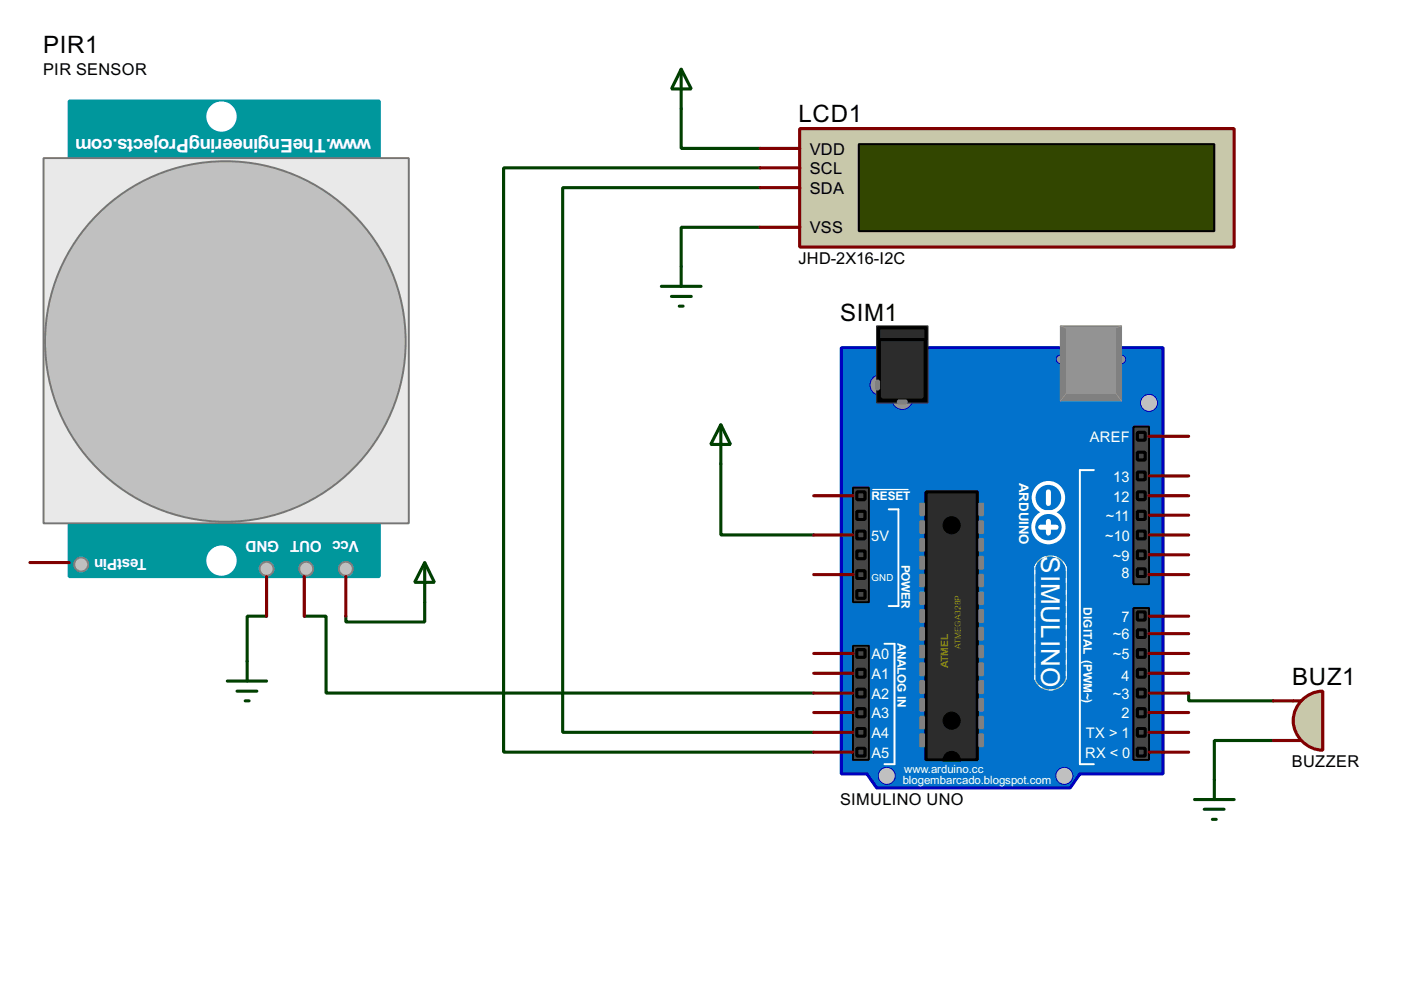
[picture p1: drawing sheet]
<svg xmlns="http://www.w3.org/2000/svg" width="180mm" height="129mm" viewBox="0 0 180 129" stroke-linecap="round" stroke-linejoin="round" font-family="sans-serif">
<path d="M87.7 14v5.1h10.1M97.8 21.6h-33v75.2h39.9M97.8 24.2h-25.4v70.1h32.3M97.8 29.3h-10.1v5M92.8 59.7v9.2h11.9M34.3 79.3h-2.5v5.8M39.2 79.3h2.8v9.9h62.7M54.7 77.5v2.6h-10.2v-.8M153 89.2v1h10.9M163.9 95.3h-7.6v5.1" fill="none" stroke="#004000" stroke-width=".4"/>
<path d="M108.3 44.8h41.4v54.8h-10.7l-1.3 1.8h-24.9l-1.2-1.8h-3.3z" fill-rule="evenodd" fill="#0272cc" stroke="#0000c0" stroke-width=".4"/>
<path d="M115.6 65.6v12.4M140.8 60.5h-1.8v37.9h1.8M113.8 82.9h1.3v15.5" fill="none" stroke="#fff" stroke-width=".25"/>
<circle cx="135.1" cy="73.7" r="2.15" fill="#c8c8aa"/>
<circle cx="135.1" cy="73.7" r="2.15" fill="#0272cc"/>
<circle cx="135.1" cy="73.7" r="2.15" fill="none" stroke="#c8c8aa" stroke-width=".13"/>
<circle cx="135.1" cy="73.7" r="2.15" fill="none" stroke="#fff" stroke-width=".13" stroke-dasharray="2 1 .5 1 .5 1"/>
<circle cx="135.1" cy="86.7" r="2.15" fill="#c8c8aa"/>
<circle cx="135.1" cy="86.7" r="2.15" fill="#0272cc"/>
<circle cx="135.1" cy="86.7" r="2.15" fill="none" stroke="#c8c8aa" stroke-width=".13"/>
<g fill="none" stroke="#fff" stroke-width=".13" stroke-dasharray=".5 1">
<path d="M137.2 73v14.4M133.2 87.4v-14.4"/>
<circle cx="135.1" cy="86.7" r="2.15"/>
</g>
<path d="M132.9 73.2h4.6v14h-4.6z" fill="#0272cc" stroke="#0272cc" stroke-width=".4"/>
<path d="M133.2 73v14.4M137.2 73v14.4" fill="none" stroke="#fff" stroke-width=".13"/>
<path d="M133.2 72.2l-.6 1.3M137.2 72.2l.5 1.3M132.6 86.7l.8 2.5M137.7 86.7l-.5 1.7" fill="none" stroke="#0272cc" stroke-width=".4"/>
<g fill="#0272cc" stroke="#fff" stroke-width=".5">
<circle cx="134.9" cy="64.1" r="1.9"/>
<circle cx="134.9" cy="67.9" r="1.95"/>
</g>
<path d="M133.9 67.9h2M134.9 63.3v1.5M134.9 67.1v1.5" fill="none" stroke="#fff" stroke-width=".65"/>
<path d="M114.4 65.6h1.2M114.4 78h1.2M113.8 98.4h1.3" fill="none" stroke="#fff" stroke-width=".25"/>
<path d="M112.3 63h4.6" fill="none" stroke="#fff" stroke-width=".15"/>
<g fill="#c0c0c0" stroke="#0000c0" stroke-width=".13">
<circle cx="136.9" cy="99.9" r="1.1"/>
<circle cx="114.1" cy="99.9" r="1.1"/>
<circle cx="147.8" cy="51.9" r="1.1"/>
</g>
<g fill="#464646" stroke="#000" stroke-width=".25">
<path d="M109.8 62.8h2v14.7h-2z"/>
<path d="M109.8 83.1h2v14.7h-2z"/>
<path d="M145.9 54.9h2v20.3h-2z"/>
<path d="M145.9 78.3h2v19.5h-2z"/>
</g>
<g fill="#464646" stroke="#000" stroke-width=".4">
<path d="M110.3 63.3h1v1h-1z"/>
<path d="M110.3 65.8h1v1.1h-1z"/>
<path d="M110.3 68.4h1v1h-1z"/>
<path d="M110.3 70.9h1v1h-1z"/>
<path d="M110.3 73.5h1v1h-1z"/>
<path d="M110.3 76h1v1h-1z"/>
<path d="M110.3 83.6h1v1h-1z"/>
<path d="M110.3 86.2h1v1h-1z"/>
<path d="M110.3 88.7h1v1h-1z"/>
<path d="M110.3 91.2h1v1.1h-1z"/>
<path d="M110.3 93.8h1v1h-1z"/>
<path d="M110.3 96.3h1v1h-1z"/>
<path d="M146.4 55.7h1v1h-1z"/>
<path d="M146.4 60.8h1v1h-1z"/>
<path d="M146.4 63.3h1v1h-1z"/>
<path d="M146.4 65.8h1v1.1h-1z"/>
<path d="M146.4 68.4h1v1h-1z"/>
<path d="M146.4 70.9h1v1h-1z"/>
<path d="M146.4 73.2h1v1h-1z"/>
<path d="M146.4 58.2h1v1h-1z"/>
<path d="M146.4 78.8h1v1h-1z"/>
<path d="M146.4 81.1h1v1h-1z"/>
<path d="M146.4 83.6h1v1h-1z"/>
<path d="M146.4 86.2h1v1h-1z"/>
<path d="M146.4 88.7h1v1h-1z"/>
<path d="M146.4 91.2h1v1.1h-1z"/>
<path d="M146.4 93.8h1v1h-1z"/>
<path d="M146.4 96.3h1v1h-1z"/>
</g>
<path d="M119.2 63.3h6.6v34.5h-6.6z" fill="#2c2c2c" stroke="#000" stroke-width=".4"/>
<g fill="#000" stroke="#000" stroke-width=".13">
<circle cx="122.4" cy="67.6" r="1.1"/>
<circle cx="122.4" cy="97.8" r="1.1"/>
<circle cx="122.4" cy="92.8" r="1.1"/>
</g>
<path d="M118.9 98.6h7.1" fill="none" stroke="#0272cc" stroke-width="1.2"/>
<g fill="#939393" stroke="#0000c0" stroke-width=".13">
<circle cx="144.3" cy="46.3" r=".55"/>
<circle cx="136.4" cy="46.3" r=".55"/>
</g>
<path d="M136.5 42h7.8v9.6h-7.8z" fill="#808080" stroke="#808080" stroke-width=".15"/>
<path d="M137.2 42.2h6.4v8.4h-6.4z" fill="#939393" stroke="#939393" stroke-width=".15"/>
<path d="M136.5 42l.7 .2M137.2 50.6l-.7 1M143.6 50.6l.7 1M144.3 42l-.7 .2" fill="none" stroke="#939393" stroke-width=".13"/>
<g fill="#939393" stroke="#0000c0" stroke-width=".13">
<circle cx="116.1" cy="51.4" r="1.35"/>
<circle cx="113.3" cy="49.6" r="1.35"/>
</g>
<path d="M112.8 42h6.6v9.9h-6.6z" fill="#000" stroke="#2c2c2c" stroke-width=".15"/>
<g fill="#808080" stroke="#808080" stroke-width=".4">
<path d="M115.6 51.6h1v.3h-1z"/>
<path d="M112.8 49.1h.3v1h-.3z"/>
</g>
<path d="M113.6 42.7h5.1v8.4h-5.1z" fill="#2c2c2c" stroke="#2c2c2c" stroke-width=".4"/>
<path d="M113.1 42.2h6.1v1.5h-6.1z" fill="#2c2c2c" stroke="#000" stroke-width=".4"/>
<g fill="#808080" stroke="#808080" stroke-width=".25">
<path d="M126 64.8h.5v1.5h-.5z"/>
<path d="M126 67.1h.5v1.5h-.5z"/>
<path d="M126 69.4h.5v1.5h-.5z"/>
<path d="M126 71.7h.5v1.5h-.5z"/>
<path d="M126 74h.5v1.5h-.5z"/>
<path d="M126 76.3h.5v1.5h-.5z"/>
<path d="M126 78.5h.5v1.6h-.5z"/>
<path d="M126 80.8h.5v1.6h-.5z"/>
<path d="M126 83.1h.5v1.5h-.5z"/>
<path d="M126 85.4h.5v1.5h-.5z"/>
<path d="M126 87.7h.5v1.5h-.5z"/>
<path d="M126 90h.5v1.5h-.5z"/>
<path d="M126 92.3h.5v1.5h-.5z"/>
<path d="M126 94.5h.5v1.6h-.5z"/>
<path d="M118.4 64.8h.5v1.5h-.5z"/>
<path d="M118.4 67.1h.5v1.5h-.5z"/>
<path d="M118.4 69.4h.5v1.5h-.5z"/>
<path d="M118.4 71.7h.5v1.5h-.5z"/>
<path d="M118.4 74h.5v1.5h-.5z"/>
<path d="M118.4 76.3h.5v1.5h-.5z"/>
<path d="M118.4 78.5h.5v1.6h-.5z"/>
<path d="M118.4 80.8h.5v1.6h-.5z"/>
<path d="M118.4 83.1h.5v1.5h-.5z"/>
<path d="M118.4 85.4h.5v1.5h-.5z"/>
<path d="M118.4 87.7h.5v1.5h-.5z"/>
<path d="M118.4 90h.5v1.5h-.5z"/>
<path d="M118.4 92.3h.5v1.5h-.5z"/>
<path d="M118.4 94.5h.5v1.6h-.5z"/>
</g>
<g fill="none" stroke="#800000" stroke-width=".4">
<path d="M147.9 56.2h5.1M104.7 74h5.1M104.7 68.9h5.1M104.7 63.8h5.1M147.9 74h5.1M147.9 71.4h5.1M147.9 68.9h5.1M147.9 66.3h5.1M147.9 63.8h5.1M147.9 61.3h5.1M147.9 79.3h5.1M104.7 96.8h5.1"/>
<path d="M104.7 94.3h5.1M104.7 91.7h5.1M104.7 89.2h5.1M104.7 86.7h5.1M104.7 84.1h5.1M147.9 96.8h5.1M147.9 94.3h5.1M147.9 91.7h5.1M147.9 89.2h5.1M147.9 86.7h5.1M147.9 84.1h5.1M147.9 81.6h5.1"/>
</g>
<path d="M92.8 54.7l1.2 2.5h-2.5zM92.8 54.7v5" fill="none" stroke="#004000" stroke-width=".4"/>
<path d="M102.9 16.6h55.9v15.2h-55.9z" fill="#c8c8aa" stroke="#800000" stroke-width=".4"/>
<path d="M110.5 18.6h45.8v11.2h-45.8z" fill="#324600" stroke="#000" stroke-width=".25"/>
<path d="M97.8 19.1h5.1M97.8 29.3h5.1M97.8 21.6h5.1M97.8 24.2h5.1" fill="none" stroke="#800000" stroke-width=".4"/>
<path d="M87.7 8.9l1.3 2.6h-2.6zM87.7 8.9v5.1M85.1 36.9h5.1M86.4 38.2h2.6M87.4 39.4h.5M87.7 34.3v2.6" fill="none" stroke="#004000" stroke-width=".4"/>
<path d="M167.6 90.1a3.8 3.8 0 0 1 2.6-1.1v7.6a3.8 3.8 0 0 1-3.5-2.4 3.8 3.8 0 0 1 .9-4.1z" fill-rule="evenodd" fill="#c8c8aa" stroke="#800000" stroke-width=".4"/>
<path d="M163.9 95.3h3.5M163.9 90.2h3.5" fill="none" stroke="#800000" stroke-width=".4"/>
<path d="M153.7 102.9h5.1M155 104.2h2.5M156 105.5h.5M156.3 100.4v2.5" fill="none" stroke="#004000" stroke-width=".4"/>
<path d="M8.9 13h39.9v61.2h-39.9z" fill="#00979c" stroke="#00979c" stroke-width=".4"/>
<path d="M5.6 20.4h47v47h-47z" fill="#e9e9e9" stroke="#757575" stroke-width=".25"/>
<circle cx="29" cy="44" r="23.2" fill="#c0c0c0" stroke="#757575" stroke-width=".25"/>
<g fill="#fff" stroke="#fff" stroke-width=".4">
<circle cx="28.5" cy="15" r="1.75"/>
<circle cx="28.5" cy="72.2" r="1.75"/>
</g>
<g fill="#c0c0c0" stroke="#808080" stroke-width=".25">
<circle cx="44.5" cy="73.2" r=".9"/>
<circle cx="39.4" cy="73.2" r=".9"/>
<circle cx="34.3" cy="73.2" r=".9"/>
<circle cx="10.4" cy="72.7" r=".9"/>
</g>
<path d="M3.9 72.4h5M34.3 74.2v5.1M39.2 74.2v5.1M44.5 74.2v5.1" fill="none" stroke="#800000" stroke-width=".4"/>
<path d="M54.7 72.4l1.2 2.6h-2.5zM54.7 72.4v5.1M29.3 87.7h5M30.5 89h2.6M31.6 90.2h.5M31.8 85.1v2.6" fill="none" stroke="#004000" stroke-width=".4"/>
<g font-size="3.8" fill="#fff">
<text x="134" y="71.6" transform="rotate(90 134 71.6)">S</text>
<text x="134" y="74" transform="rotate(90 134 74)">IMULINO</text>
</g>
<g font-size="3.5">
<text x="5.6" y="6.8">PIR1</text>
<text x="102.8" y="15.7">LCD1</text>
<text x="108.1" y="41.3">SIM1</text>
<text x="166.3" y="88.2">BUZ1</text>
</g>
<text font-size="2.7" fill="#fff" x="47.8" y="18" transform="rotate(-180 47.8 18)">www.TheEngineeringProjects.com</text>
<g font-size="2.4">
<text x="5.5" y="9.7">PIR SENSOR</text>
<text x="104.2" y="22.4">SCL</text>
<text x="104.2" y="19.9">VDD</text>
<text x="104.2" y="25">SDA</text>
<text x="102.7" y="34">JHD-2X16-I2C</text>
<text x="104.2" y="30">VSS</text>
<text x="166.2" y="98.8">BUZZER</text>
<text x="108.1" y="103.6">SIMULINO UNO</text>
</g>
<g font-size="2.2" fill="#fff">
<text x="18.9" y="71.9" transform="rotate(-180 18.9 71.9)">TestPin</text>
<text x="46.2" y="69.7" transform="rotate(-180 46.2 69.7)">Vcc OUT GND</text>
</g>
<g font-size="2.1" fill="#fff">
<text x="140.2" y="56.9">AREF</text>
<text x="143.3" y="62">13</text>
<text x="143.3" y="64.6">12</text>
<text x="112.1" y="69.6">5V</text>
<text x="142.2" y="69.6">~10</text>
<text x="142.3" y="67.1">~11</text>
<text x="143.2" y="72.2">~9</text>
<text x="144.3" y="74.5">8</text>
<text x="143.2" y="82.3">~6</text>
<text x="144.3" y="80.1">7</text>
<text x="112.1" y="84.9">A0</text>
<text x="112.1" y="87.4">A1</text>
<text x="112.1" y="90">A2</text>
<text x="143.2" y="84.9">~5</text>
<text x="143.2" y="90">~3</text>
<text x="144.3" y="87.7">4</text>
<text x="112.1" y="92.5">A3</text>
<text x="112.1" y="95">A4</text>
<text x="139.7" y="95">TX &gt; 1</text>
<text x="144.3" y="92.5">2</text>
<text x="112.1" y="97.5">A5</text>
<text x="139.6" y="97.5">RX &lt; 0</text>
</g>
<text font-size="1.9" fill="#fff" x="131.2" y="62.2" transform="rotate(90 131.2 62.2)">ARDUINO</text>
<g font-size="1.7" fill="#fff">
<text x="112.1" y="64.4">RESET</text>
<text x="116" y="72.7" transform="rotate(90 116 72.7)">POWER</text>
<text x="115.5" y="82.7" transform="rotate(90 115.5 82.7)">ANALOG IN</text>
<text x="139.4" y="78.2" transform="rotate(90 139.4 78.2)">DIGITAL (PWM~)</text>
<text x="116.2" y="101">blogembarcado.blogspot.com</text>
<text x="116.4" y="99.5">www.arduino.cc</text>
</g>
<text font-size="1.5" fill="#808000" x="122" y="86" transform="rotate(-90 122 86)">ATMEL</text>
<text font-size="1.4" fill="#fff" x="112.1" y="74.8">GND</text>
<text font-size="1.2" fill="#808000" x="123.7" y="83.5" transform="rotate(-90 123.7 83.5)">ATMEGA328P</text>
</svg>
